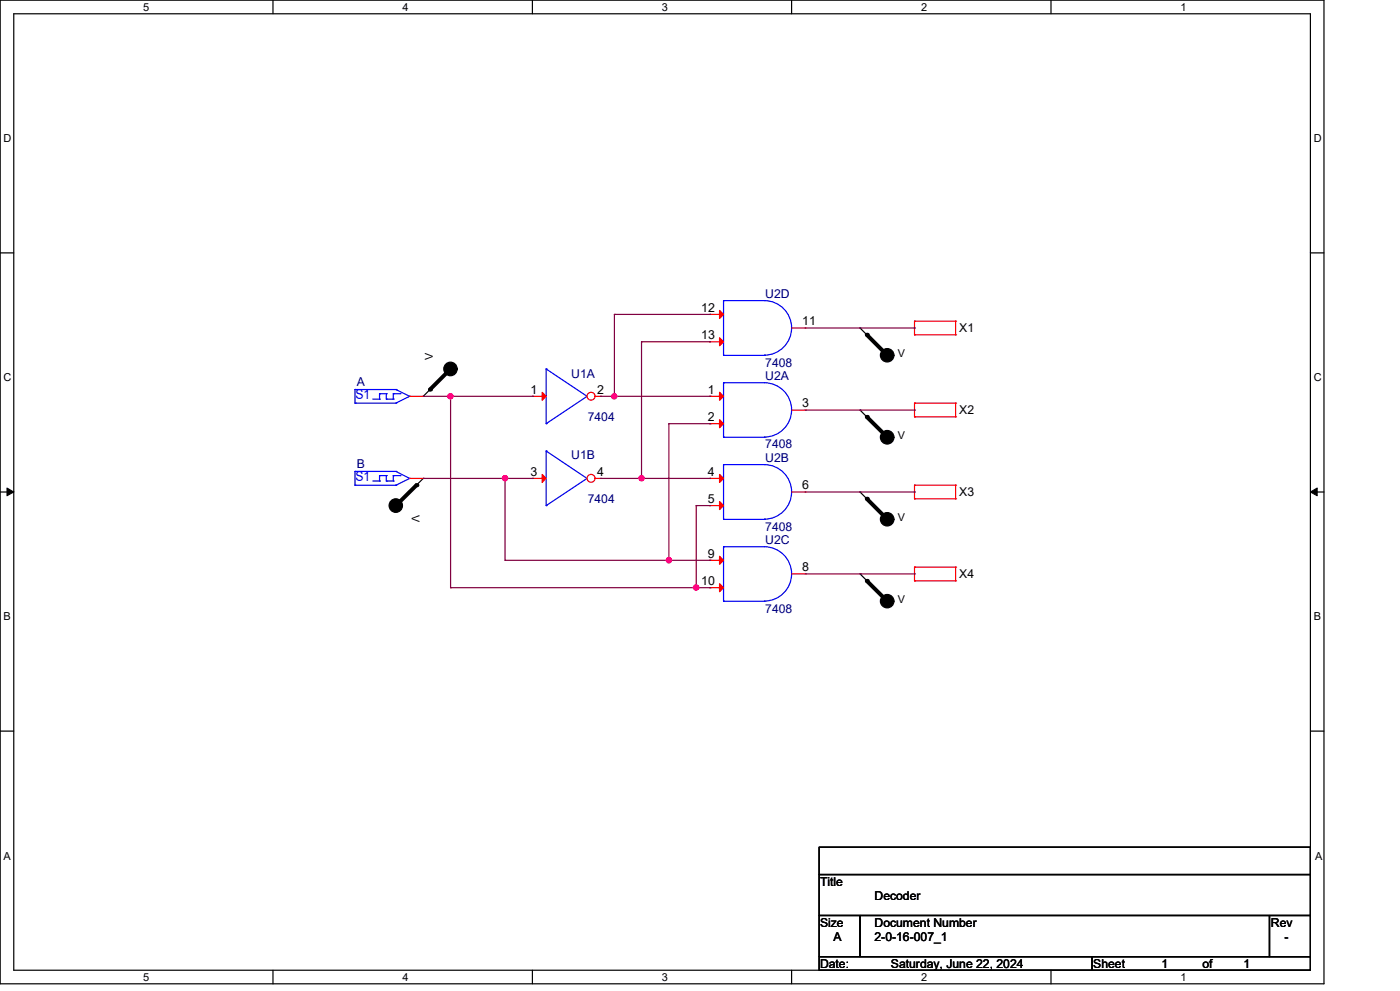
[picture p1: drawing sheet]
<svg xmlns="http://www.w3.org/2000/svg" width="297mm" height="210mm" viewBox="0 0 297 210" stroke-linecap="round" stroke-linejoin="round" font-family="sans-serif">
<g fill="none" stroke="#000" stroke-width=".25">
<path d="M0 0h280.6v208.4h-280.6zM2.9 2.9h274.8v202.6h-274.8zM57.8 0v2.9M112.8 0v2.9M167.8 0v2.9M222.7 0v2.9M0 53.6h2.9M277.7 53.6h2.9M95.5 78.1l-5.8 5.8M182.3 69.5h.1M182.3 69.5l5.8 5.8M89.7 83.9h.1"/>
<path d="M182.3 86.9h.1M182.3 86.9l5.8 5.7M0 104.2h2.9M89.7 101.3h.1M89.7 101.3l-5.8 5.8M182.3 104.2h.1M182.3 104.2l5.8 5.8M277.7 104.2h2.9M182.3 121.6h.1M182.3 121.6l5.8 5.8M0 154.9h2.9M277.7 154.9h2.9"/>
<path d="M173.6 179.4h104.1v5.8h-104.1zM173.6 185.2h104.1v8.7h-104.1zM173.6 193.9h8.7v8.7h-8.7zM182.3 193.9h86.7v8.7h-86.7zM269 193.9h8.7v8.7h-8.7zM57.8 205.5v2.9M112.8 205.5v2.9M167.8 205.5v2.9M173.6 202.6h57.8v2.9h-57.8zM222.7 205.5v2.9M231.4 202.6h46.3v2.9h-46.3z"/>
</g>
<path d="M1.5 103.4l1.4 .8-1.4 .8zM277.7 104.2l1.4-.8v1.6z" fill="#000" stroke="#000" stroke-width=".21"/>
<g fill="none" stroke="#f00" stroke-width=".25">
<path d="M193.8 70.9h.1M193.8 68h.1M193.8 68h8.7M193.8 70.9h8.7M193.8 68v2.9M202.5 68h.1M202.5 70.9h.1M202.5 68v2.9M86.8 83.9h2.9M89.7 83.9h.1M112.8 83.9h.1M112.8 83.9h2.9"/>
<path d="M193.8 88.3h.1M193.8 85.4h.1M193.8 85.4v2.9M193.8 85.4h8.7M193.8 88.3h8.7M202.5 85.4h.1M202.5 88.3h.1M202.5 85.4v2.9M150.4 101.3h.1M150.4 107.1h.1M150.4 118.7h.1M150.4 101.3h2.9"/>
<path d="M150.4 107.1h2.9M150.4 118.7h2.9M167.8 104.2h2.9M170.7 104.2h.1M193.8 105.6h.1M193.8 102.8h.1M193.8 102.8v2.8M193.8 102.8h8.7M193.8 105.6h8.7M202.5 102.8h.1M202.5 105.6h.1M202.5 102.8v2.8"/>
<path d="M150.4 124.5h.1M150.4 124.5h2.9M167.8 121.6h2.9M170.7 121.6h.1M193.8 123h.1M193.8 120.1h.1M193.8 120.1v2.9M193.8 120.1h8.7M193.8 123h8.7M202.5 120.1h.1M202.5 123h.1M202.5 120.1v2.9"/>
</g>
<g fill="#000" stroke="#000" stroke-width=".25">
<circle cx="95.5" cy="78.1" r="1.43"/>
<circle cx="188" cy="75.3" r="1.43"/>
<circle cx="188" cy="92.6" r="1.44"/>
<circle cx="83.9" cy="107.1" r="1.43"/>
<circle cx="188" cy="110" r="1.43"/>
<circle cx="188" cy="127.3" r="1.43"/>
</g>
<path d="M95.5 78.1l-4.4 4.4M183.7 70.9l4.4 4.4M183.7 88.3l4.4 4.3M88.3 102.8l-4.4 4.3M183.7 105.6l4.4 4.4M183.7 123l4.4 4.4" fill="none" stroke="#000" stroke-width=".85"/>
<g fill="#000">
<circle cx="183.7" cy="70.9" r=".42"/>
<circle cx="91.1" cy="82.5" r=".42"/>
<circle cx="183.7" cy="88.3" r=".42"/>
<circle cx="88.3" cy="102.8" r=".42"/>
<circle cx="183.7" cy="105.6" r=".42"/>
<circle cx="183.7" cy="123" r=".42"/>
</g>
<g fill="none" stroke="#00f" stroke-width=".25">
<path d="M115.7 78.1h.1M115.7 78.1v11.6M115.7 78.1l8.7 5.8M75.2 82.5h.1M75.2 85.4h.1M75.2 85.4h8.7M75.2 82.5h8.7M75.2 82.5v2.9M79 84.5h1.4M80.4 83.4h.1M80.4 84.5h.1M80.4 83.4v1.1"/>
<path d="M80.4 83.4h1.5M81.9 83.4h.1M81.9 84.5h.1M81.9 84.5h1.4M81.9 83.4v1.1M83.3 84.5h.1M83.3 83.4h.1M83.3 83.4h1.5M83.3 83.4v1.1M83.9 85.4h.1M83.9 82.5h.1M83.9 82.5l2.9 1.4"/>
<path d="M84.8 83.4h.1M86.8 83.9h.1M86.8 83.9l-2.9 1.5M115.7 89.7h.1M124.4 83.9h.1M124.4 83.9l-8.7 5.8M153.3 98.4h8.7a5.8 5.8 0 0 1 5.8 5.8 5.8 5.8 0 0 1-5.8 5.8M153.3 98.4h.1M153.3 98.4v11.6M153.3 110h.1M153.3 115.8h8.7a5.8 5.8 0 0 1 5.8 5.8 5.8 5.8 0 0 1-5.8 5.7M153.3 115.8h.1"/>
<path d="M153.3 115.8v11.6M153.3 110h8.7M162 110h.1M153.3 127.4h.1M153.3 127.4h8.7M162 127.4h.1"/>
</g>
<g fill="#f00" stroke="#f00" stroke-width=".25">
<path d="M152.5 100.5l.8 .8-.8 .9z"/>
<path d="M152.5 106.2l.8 .9-.8 .8z"/>
<path d="M152.5 117.8l.8 .9-.8 .8z"/>
<path d="M152.5 123.6l.8 .9-.8 .8z"/>
<path d="M114.9 83.1l.8 .8-.8 .9z"/>
</g>
<circle cx="125.3" cy="83.9" r=".84" fill="#fff" stroke="#f00" stroke-width=".25"/>
<path d="M126.1 83.9h1.2M127.3 83.9h.1M150.4 83.9h.1M150.4 89.7h.1M150.4 83.9h2.9M150.4 89.7h2.9M167.8 86.9h2.9M170.7 86.9h.1M86.8 101.3h2.9M89.7 101.3h.1M112.8 101.3h.1M112.8 101.3h2.9" fill="none" stroke="#f00" stroke-width=".25"/>
<g fill="none" stroke="#00f" stroke-width=".25">
<path d="M75.2 99.9h.1M75.2 99.9h8.7M75.2 99.9v2.9M83.9 99.9h.1M83.9 99.9l2.9 1.4M115.7 95.5h.1M115.7 95.5v11.6M115.7 95.5l8.7 5.8M153.3 92.6h.1M153.3 81.1h8.7a5.8 5.8 0 0 1 5.8 5.7 5.8 5.8 0 0 1-5.8 5.8M153.3 81.1h.1M153.3 81.1v11.5"/>
<path d="M153.3 92.6h8.7M162 92.6h.1M75.2 102.8h.1M75.2 102.8h8.7M79 101.9h1.4M80.4 100.7h.1M80.4 101.9h.1M80.4 100.7v1.2M80.4 100.7h1.5M81.9 100.7h.1M81.9 101.9h.1M81.9 101.9h1.4"/>
<path d="M81.9 100.7v1.2M83.3 101.9h.1M83.3 100.7h.1M83.3 100.7h1.5M83.3 100.7v1.2M83.9 102.8h.1M84.8 100.7h.1M86.8 101.3h.1M86.8 101.3l-2.9 1.5M115.7 107.1h.1M124.4 101.3h.1M124.4 101.3l-8.7 5.8"/>
</g>
<g fill="#f00" stroke="#f00" stroke-width=".25">
<path d="M152.5 83.1l.8 .8-.8 .9z"/>
<path d="M152.5 88.9l.8 .8-.8 .9z"/>
<path d="M114.9 100.5l.8 .8-.8 .9z"/>
</g>
<circle cx="125.3" cy="101.3" r=".84" fill="#fff" stroke="#f00" stroke-width=".25"/>
<path d="M150.4 66.6h.1M150.4 72.4h.1M150.4 66.6h2.9M150.4 72.4h2.9M167.8 69.5h2.9M170.7 69.5h.1M126.1 101.3h1.2M127.3 101.3h.1" fill="none" stroke="#f00" stroke-width=".25"/>
<path d="M153.3 75.3h.1M153.3 63.7h8.7a5.8 5.8 0 0 1 5.8 5.8 5.8 5.8 0 0 1-5.8 5.7M153.3 63.7h.1M153.3 63.7v11.6M153.3 75.3h8.7M162 75.3h.1" fill="none" stroke="#00f" stroke-width=".25"/>
<g fill="#f00" stroke="#f00" stroke-width=".25">
<path d="M152.5 65.8l.8 .8-.8 .8z"/>
<path d="M152.5 71.5l.8 .9-.8 .8z"/>
</g>
<g fill="none" stroke="#800040" stroke-width=".25">
<path d="M130.2 66.6h.1M130.2 66.6v17.3M130.2 66.6h20.2M136 72.4h.1M136 72.4v28.9M136 72.4h14.4M150.4 66.6h.1M150.4 72.4h.1M170.7 69.5h23.1M193.8 69.5h.1M89.7 83.9h23.1M95.5 83.9h.1"/>
<path d="M95.5 83.9v40.6M112.8 83.9h.1M127.3 83.9h23.1M130.2 83.9h.1M141.7 89.7h.1M141.7 89.7v29M141.7 89.7h8.7M150.4 83.9h.1M150.4 89.7h.1M170.7 86.9h23.1M193.8 86.9h.1M89.7 101.3h23.1"/>
<path d="M107 101.3h.1M107 118.7h.1M107 101.3v17.4M107 118.7h43.4M112.8 101.3h.1M127.3 101.3h23.1M136 101.3h.1M141.7 118.7h.1M147.5 107.1h.1M147.5 107.1v17.4M147.5 107.1h2.9M150.4 101.3h.1"/>
<path d="M150.4 118.7h.1M150.4 107.1h.1M170.7 104.2h23.1M193.8 104.2h.1M95.5 124.5h.1M95.5 124.5h54.9M147.5 124.5h.1M150.4 124.5h.1M170.7 121.6h23.1M193.8 121.6h.1"/>
</g>
<g fill="#f0f" stroke="#f0f" stroke-width=".25">
<circle cx="130.2" cy="83.9" r=".55"/>
<circle cx="136" cy="101.3" r=".55"/>
<circle cx="95.4" cy="83.9" r=".55"/>
<circle cx="147.5" cy="124.4" r=".56"/>
<circle cx="107" cy="101.3" r=".55"/>
<circle cx="141.7" cy="118.7" r=".56"/>
</g>
<g font-size="2.9" fill="#00f">
<text x="75.3" y="84.5">S1</text>
<text x="75.3" y="101.9">S1</text>
</g>
<g font-size="2.6">
<text x="148.6" y="66">12</text>
<text x="148.6" y="71.8">13</text>
<text x="170" y="68.9">11</text>
<text x="203.3" y="70.4">X1</text>
<text x="112.4" y="83.4">1</text>
<text x="126.6" y="83.4">2</text>
<text x="150" y="83.4">1</text>
<text x="150" y="89.2">2</text>
<text x="170" y="86.3">3</text>
<text x="203.3" y="87.8">X2</text>
<text x="112.4" y="100.8">3</text>
<text x="126.6" y="100.8">4</text>
<text x="150" y="100.8">4</text>
<text x="150" y="106.5">5</text>
<text x="170" y="103.6">6</text>
<text x="203.3" y="105.2">X3</text>
<text x="150" y="118.1">9</text>
<text x="148.6" y="123.9">10</text>
<text x="170" y="121">8</text>
<text x="203.3" y="122.5">X4</text>
<text x="173.8" y="187.7">Title</text>
<text x="185.3" y="190.6">Decoder</text>
<text x="173.8" y="196.3">Size</text>
<text x="185.3" y="196.3">Document Number</text>
<text x="269.3" y="196.3">Rev</text>
<text x="176.7" y="199.3">A</text>
<text x="185.3" y="199.3">2-0-16-007_1</text>
<text x="272.2" y="199.3">-</text>
<text x="173.8" y="205.1">Date:</text>
<text x="188.8" y="205.1">Saturday, June 22, 2024</text>
<text x="231.7" y="205.1">Sheet</text>
<text x="246.2" y="205.1">1</text>
<text x="254.8" y="205.1">of</text>
<text x="263.5" y="205.1">1</text>
</g>
<g font-size="2.6" fill="#000080">
<text x="162.2" y="63.2">U2D</text>
<text x="162.2" y="77.6">7408</text>
<text x="75.6" y="81.7">A</text>
<text x="121.1" y="80">U1A</text>
<text x="162.2" y="80.5">U2A</text>
<text x="124.5" y="89.2">7404</text>
<text x="162.2" y="95">7408</text>
<text x="75.6" y="99.1">B</text>
<text x="121.1" y="97.3">U1B</text>
<text x="162.2" y="97.9">U2B</text>
<text x="124.5" y="106.6">7404</text>
<text x="162.2" y="112.4">7408</text>
<text x="162.2" y="115.3">U2C</text>
<text x="162.2" y="129.8">7408</text>
</g>
<g font-size="2.3">
<text x="30.4" y="2.2">5</text>
<text x="85.3" y="2.2">4</text>
<text x="140.3" y="2.2">3</text>
<text x="195.2" y="2.2">2</text>
<text x="250.2" y="2.2">1</text>
<text x=".8" y="30.1">D</text>
<text x="278.4" y="30.1">D</text>
<text x="91.7" y="76.2" transform="rotate(-90 91.7 76.2)">V</text>
<text x="190.2" y="75.7">V</text>
<text x=".8" y="80.8">C</text>
<text x="278.4" y="80.8">C</text>
<text x="190.2" y="93">V</text>
<text x="87.2" y="109.2" transform="rotate(90 87.2 109.2)">V</text>
<text x="190.2" y="110.4">V</text>
<text x=".8" y="131.4">B</text>
<text x="190.2" y="127.8">V</text>
<text x="278.4" y="131.4">B</text>
<text x=".8" y="182.2">A</text>
<text x="278.7" y="182.2">A</text>
<text x="30.4" y="207.7">5</text>
<text x="85.3" y="207.7">4</text>
<text x="140.3" y="207.7">3</text>
<text x="195.2" y="207.7">2</text>
<text x="250.2" y="207.7">1</text>
</g>
</svg>
